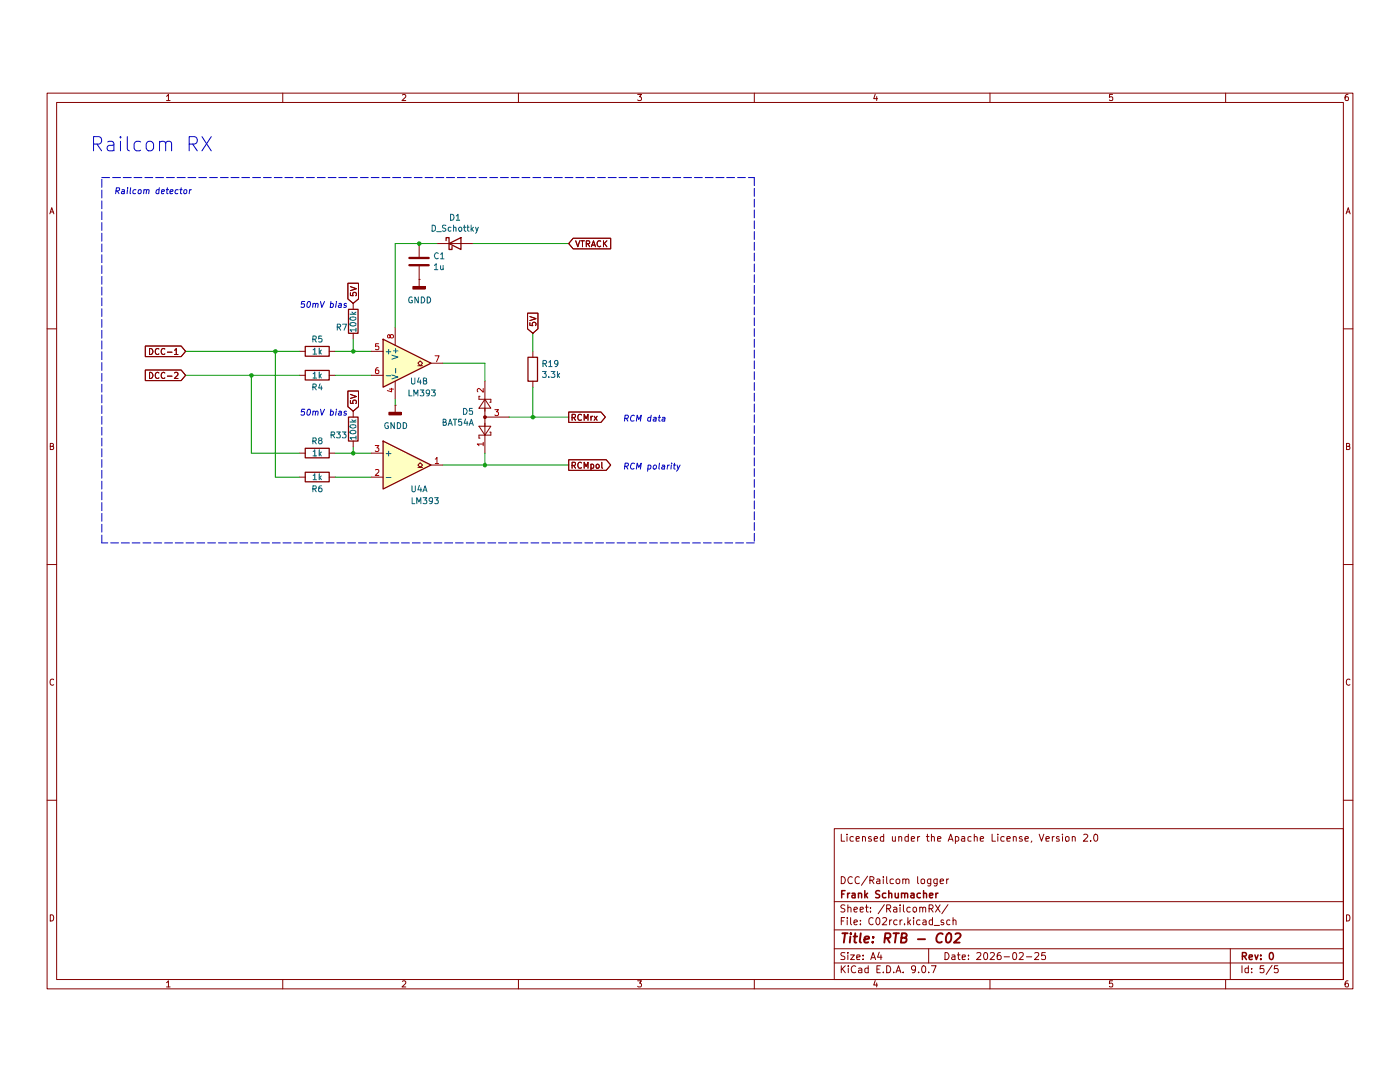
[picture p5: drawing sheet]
(kicad_sch
 (version 20250114)
 (generator "eeschema")
 (generator_version "9.0")
 (paper "A4")
 (title_block
  (title "RTB - C02")
  (date "2026-02-25")
  (rev "0")
  (company "Frank Schumacher")
  (comment 1 "DCC/Railcom logger")
  (comment 4 "Licensed under the Apache License, Version 2.0"))
 (lib_symbols
  (symbol "Comparator:LM393"
   (pin_names
    (offset 0.127)) (exclude_from_sim no) (in_bom yes) (on_board yes)
   (property "Reference" "U" (at 3.81 3.81 0) (effects (font (size 1.27 1.27))))
   (property "Value" "LM393" (at 6.35 -3.81 0) (effects (font (size 1.27 1.27))))
   (property "Footprint" "" (at 0 0 0) (effects (font (size 1.27 1.27)) (hide yes)))
   (property "Datasheet" "http://www.ti.com/lit/ds/symlink/lm393.pdf" (at 0 0 0) (effects (font (size 1.27 1.27)) (hide yes)))
   (property "Description" "Low-Power, Low-Offset Voltage, Dual Comparators, DIP-8/SOIC-8/TO-99-8" (at 0 0 0) (effects (font (size 1.27 1.27)) (hide yes)))
   (property "ki_locked" "" (at 0 0 0) (effects (font (size 1.27 1.27))))
   (symbol "LM393_1_1"
    (polyline (pts (xy -5.08 5.08) (xy 5.08 0) (xy -5.08 -5.08) (xy -5.08 5.08)) (stroke (width 0.254) (type default)) (fill (type background)))
    (polyline (pts (xy 3.302 -0.508) (xy 2.794 -0.508) (xy 3.302 0) (xy 2.794 0.508) (xy 2.286 0) (xy 2.794 -0.508) (xy 2.286 -0.508)) (stroke (width 0.127) (type default)) (fill (type none)))
    (pin input line (at -7.62 2.54 0) (length 2.54) (name "+" (effects (font (size 1.27 1.27)))) (number "3" (effects (font (size 1.27 1.27)))))
    (pin input line (at -7.62 -2.54 0) (length 2.54) (name "-" (effects (font (size 1.27 1.27)))) (number "2" (effects (font (size 1.27 1.27)))))
    (pin open_collector line (at 7.62 0 180) (length 2.54) (name "~" (effects (font (size 1.27 1.27)))) (number "1" (effects (font (size 1.27 1.27))))))
   (symbol "LM393_2_1"
    (polyline (pts (xy -5.08 5.08) (xy 5.08 0) (xy -5.08 -5.08) (xy -5.08 5.08)) (stroke (width 0.254) (type default)) (fill (type background)))
    (polyline (pts (xy 3.302 -0.508) (xy 2.794 -0.508) (xy 3.302 0) (xy 2.794 0.508) (xy 2.286 0) (xy 2.794 -0.508) (xy 2.286 -0.508)) (stroke (width 0.127) (type default)) (fill (type none)))
    (pin input line (at -7.62 2.54 0) (length 2.54) (name "+" (effects (font (size 1.27 1.27)))) (number "5" (effects (font (size 1.27 1.27)))))
    (pin input line (at -7.62 -2.54 0) (length 2.54) (name "-" (effects (font (size 1.27 1.27)))) (number "6" (effects (font (size 1.27 1.27)))))
    (pin open_collector line (at 7.62 0 180) (length 2.54) (name "~" (effects (font (size 1.27 1.27)))) (number "7" (effects (font (size 1.27 1.27))))))
   (symbol "LM393_3_1"
    (pin power_in line (at -2.54 7.62 270) (length 3.81) (name "V+" (effects (font (size 1.27 1.27)))) (number "8" (effects (font (size 1.27 1.27)))))
    (pin power_in line (at -2.54 -7.62 90) (length 3.81) (name "V-" (effects (font (size 1.27 1.27)))) (number "4" (effects (font (size 1.27 1.27))))))
   (embedded_fonts no))
  (symbol "Device:C"
   (pin_numbers (hide yes))
   (pin_names
    (offset 0.254)) (exclude_from_sim no) (in_bom yes) (on_board yes)
   (property "Reference" "C" (at 0.635 2.54 0) (effects (font (size 1.27 1.27)) (justify left)))
   (property "Value" "C" (at 0.635 -2.54 0) (effects (font (size 1.27 1.27)) (justify left)))
   (property "Footprint" "" (at 0.9652 -3.81 0) (effects (font (size 1.27 1.27)) (hide yes)))
   (property "Datasheet" "~" (at 0 0 0) (effects (font (size 1.27 1.27)) (hide yes)))
   (property "Description" "Unpolarized capacitor" (at 0 0 0) (effects (font (size 1.27 1.27)) (hide yes)))
   (symbol "C_0_1"
    (polyline (pts (xy -2.032 0.762) (xy 2.032 0.762)) (stroke (width 0.508) (type default)) (fill (type none)))
    (polyline (pts (xy -2.032 -0.762) (xy 2.032 -0.762)) (stroke (width 0.508) (type default)) (fill (type none))))
   (symbol "C_1_1"
    (pin passive line (at 0 3.81 270) (length 2.794) (name "~" (effects (font (size 1.27 1.27)))) (number "1" (effects (font (size 1.27 1.27)))))
    (pin passive line (at 0 -3.81 90) (length 2.794) (name "~" (effects (font (size 1.27 1.27)))) (number "2" (effects (font (size 1.27 1.27))))))
   (embedded_fonts no))
  (symbol "Device:D_Schottky"
   (pin_numbers (hide yes))
   (pin_names
    (offset 1.016) (hide yes)) (exclude_from_sim no) (in_bom yes) (on_board yes)
   (property "Reference" "D" (at 0 2.54 0) (effects (font (size 1.27 1.27))))
   (property "Value" "D_Schottky" (at 0 -2.54 0) (effects (font (size 1.27 1.27))))
   (property "Footprint" "" (at 0 0 0) (effects (font (size 1.27 1.27)) (hide yes)))
   (property "Datasheet" "~" (at 0 0 0) (effects (font (size 1.27 1.27)) (hide yes)))
   (property "Description" "Schottky diode" (at 0 0 0) (effects (font (size 1.27 1.27)) (hide yes)))
   (symbol "D_Schottky_0_1"
    (polyline (pts (xy -1.905 0.635) (xy -1.905 1.27) (xy -1.27 1.27) (xy -1.27 -1.27) (xy -0.635 -1.27) (xy -0.635 -0.635)) (stroke (width 0.254) (type default)) (fill (type none)))
    (polyline (pts (xy 1.27 1.27) (xy 1.27 -1.27) (xy -1.27 0) (xy 1.27 1.27)) (stroke (width 0.254) (type default)) (fill (type none)))
    (polyline (pts (xy 1.27 0) (xy -1.27 0)) (stroke (width 0) (type default)) (fill (type none))))
   (symbol "D_Schottky_1_1"
    (pin passive line (at -3.81 0 0) (length 2.54) (name "K" (effects (font (size 1.27 1.27)))) (number "1" (effects (font (size 1.27 1.27)))))
    (pin passive line (at 3.81 0 180) (length 2.54) (name "A" (effects (font (size 1.27 1.27)))) (number "2" (effects (font (size 1.27 1.27))))))
   (embedded_fonts no))
  (symbol "Device:R"
   (pin_numbers (hide yes))
   (pin_names
    (offset 0)) (exclude_from_sim no) (in_bom yes) (on_board yes)
   (property "Reference" "R" (at 2.032 0 90) (effects (font (size 1.27 1.27))))
   (property "Value" "R" (at 0 0 90) (effects (font (size 1.27 1.27))))
   (property "Footprint" "" (at -1.778 0 90) (effects (font (size 1.27 1.27)) (hide yes)))
   (property "Datasheet" "~" (at 0 0 0) (effects (font (size 1.27 1.27)) (hide yes)))
   (property "Description" "Resistor" (at 0 0 0) (effects (font (size 1.27 1.27)) (hide yes)))
   (symbol "R_0_1"
    (rectangle (start -1.016 -2.54) (end 1.016 2.54) (stroke (width 0.254) (type default)) (fill (type none))))
   (symbol "R_1_1"
    (pin passive line (at 0 3.81 270) (length 1.27) (name "~" (effects (font (size 1.27 1.27)))) (number "1" (effects (font (size 1.27 1.27)))))
    (pin passive line (at 0 -3.81 90) (length 1.27) (name "~" (effects (font (size 1.27 1.27)))) (number "2" (effects (font (size 1.27 1.27))))))
   (embedded_fonts no))
  (symbol "Diode:BAT54A"
   (pin_names
    (offset 1.016)) (exclude_from_sim no) (in_bom yes) (on_board yes)
   (property "Reference" "D" (at 0.635 -3.81 0) (effects (font (size 1.27 1.27)) (justify left)))
   (property "Value" "BAT54A" (at -6.35 3.175 0) (effects (font (size 1.27 1.27)) (justify left)))
   (property "Footprint" "Package_TO_SOT_SMD:SOT-23" (at 1.905 3.175 0) (effects (font (size 1.27 1.27)) (justify left) (hide yes)))
   (property "Datasheet" "http://www.diodes.com/_files/datasheets/ds11005.pdf" (at -3.048 0 0) (effects (font (size 1.27 1.27)) (hide yes)))
   (property "Description" "schottky barrier diode" (at 0 0 0) (effects (font (size 1.27 1.27)) (hide yes)))
   (symbol "BAT54A_0_1"
    (polyline (pts (xy -4.445 1.27) (xy -4.445 1.016)) (stroke (width 0) (type default)) (fill (type none)))
    (polyline (pts (xy -3.81 1.27) (xy -4.445 1.27)) (stroke (width 0) (type default)) (fill (type none)))
    (polyline (pts (xy -3.81 0) (xy -1.27 0)) (stroke (width 0) (type default)) (fill (type none)))
    (polyline (pts (xy -3.81 -1.27) (xy -3.81 1.27)) (stroke (width 0) (type default)) (fill (type none)))
    (polyline (pts (xy -3.81 -1.27) (xy -3.175 -1.27)) (stroke (width 0) (type default)) (fill (type none)))
    (polyline (pts (xy -3.175 -1.27) (xy -3.175 -1.016)) (stroke (width 0) (type default)) (fill (type none)))
    (polyline (pts (xy -1.905 1.27) (xy -1.905 -1.27) (xy -3.81 0) (xy -1.905 1.27)) (stroke (width 0) (type default)) (fill (type none)))
    (polyline (pts (xy -1.905 0) (xy 1.905 0)) (stroke (width 0) (type default)) (fill (type none)))
    (circle (center 0 0) (radius 0.254) (stroke (width 0) (type default)) (fill (type outline)))
    (polyline (pts (xy 1.27 0) (xy 3.81 0)) (stroke (width 0) (type default)) (fill (type none)))
    (polyline (pts (xy 1.905 1.27) (xy 1.905 -1.27) (xy 3.81 0) (xy 1.905 1.27)) (stroke (width 0) (type default)) (fill (type none)))
    (polyline (pts (xy 3.175 -1.27) (xy 3.175 -1.016)) (stroke (width 0) (type default)) (fill (type none)))
    (polyline (pts (xy 3.81 1.27) (xy 4.445 1.27)) (stroke (width 0) (type default)) (fill (type none)))
    (polyline (pts (xy 3.81 -1.27) (xy 3.175 -1.27)) (stroke (width 0) (type default)) (fill (type none)))
    (polyline (pts (xy 3.81 -1.27) (xy 3.81 1.27)) (stroke (width 0) (type default)) (fill (type none)))
    (polyline (pts (xy 4.445 1.27) (xy 4.445 1.016)) (stroke (width 0) (type default)) (fill (type none))))
   (symbol "BAT54A_1_1"
    (pin passive line (at -7.62 0 0) (length 3.81) (name "~" (effects (font (size 1.27 1.27)))) (number "1" (effects (font (size 1.27 1.27)))))
    (pin passive line (at 0 -5.08 90) (length 5.08) (name "~" (effects (font (size 1.27 1.27)))) (number "3" (effects (font (size 1.27 1.27)))))
    (pin passive line (at 7.62 0 180) (length 3.81) (name "~" (effects (font (size 1.27 1.27)))) (number "2" (effects (font (size 1.27 1.27))))))
   (embedded_fonts no))
  (symbol "power:GNDD"
   (power)
   (pin_numbers (hide yes))
   (pin_names
    (offset 0) (hide yes)) (exclude_from_sim no) (in_bom yes) (on_board yes)
   (property "Reference" "#PWR" (at 0 -6.35 0) (effects (font (size 1.27 1.27)) (hide yes)))
   (property "Value" "GNDD" (at 0 -3.175 0) (effects (font (size 1.27 1.27))))
   (property "Footprint" "" (at 0 0 0) (effects (font (size 1.27 1.27)) (hide yes)))
   (property "Datasheet" "" (at 0 0 0) (effects (font (size 1.27 1.27)) (hide yes)))
   (property "Description" "Power symbol creates a global label with name \"GNDD\" , digital ground" (at 0 0 0) (effects (font (size 1.27 1.27)) (hide yes)))
   (symbol "GNDD_0_1"
    (rectangle (start -1.27 -1.524) (end 1.27 -2.032) (stroke (width 0.254) (type default)) (fill (type outline)))
    (polyline (pts (xy 0 0) (xy 0 -1.524)) (stroke (width 0) (type default)) (fill (type none))))
   (symbol "GNDD_1_1"
    (pin power_in line (at 0 0 270) (length 0) (name "~" (effects (font (size 1.27 1.27)))) (number "1" (effects (font (size 1.27 1.27))))))
   (embedded_fonts no)))
 (text "RCM polarity"
  (exclude_from_sim no)
  (at 132.08 90.17 0)
  (effects (font (size 1.27 1.27)
    (italic yes)) (justify left bottom)))
 (text "50mV bias"
  (exclude_from_sim no)
  (at 63.5 55.88 0)
  (effects (font (size 1.27 1.27)
    (italic yes)) (justify left bottom)))
 (text "50mV bias"
  (exclude_from_sim no)
  (at 63.5 78.74 0)
  (effects (font (size 1.27 1.27)
    (italic yes)) (justify left bottom)))
 (text "Railcom detector"
  (exclude_from_sim no)
  (at 24.13 31.75 0)
  (effects (font (size 1.27 1.27)
    (italic yes)) (justify left bottom)))
 (text "Railcom RX"
  (exclude_from_sim no)
  (at 19.05 22.86 0)
  (effects (font (size 2.9972 2.9972)) (justify left bottom)))
 (text "RCM data"
  (exclude_from_sim no)
  (at 132.08 80.01 0)
  (effects (font (size 1.27 1.27)
    (italic yes)) (justify left bottom)))
 (junction
  (at 58.42 64.77)
  (diameter 0)
  (color 0 0 0 0))
 (junction
  (at 113.03 78.74)
  (diameter 0)
  (color 0 0 0 0))
 (junction
  (at 102.87 88.9)
  (diameter 0)
  (color 0 0 0 0))
 (junction
  (at 53.34 69.85)
  (diameter 0)
  (color 0 0 0 0))
 (junction
  (at 88.9 41.91)
  (diameter 0)
  (color 0 0 0 0))
 (junction
  (at 74.93 86.36)
  (diameter 0)
  (color 0 0 0 0))
 (junction
  (at 74.93 64.77)
  (diameter 0)
  (color 0 0 0 0))
 (wire
  (pts (xy 74.93 64.77) (xy 71.12 64.77))
  (stroke (width 0) (type default)))
 (wire
  (pts (xy 93.98 88.9) (xy 102.87 88.9))
  (stroke (width 0) (type default)))
 (polyline
  (pts (xy 160.02 105.41) (xy 21.59 105.41))
  (stroke (width 0) (type dash)))
 (wire
  (pts (xy 71.12 86.36) (xy 74.93 86.36))
  (stroke (width 0) (type default)))
 (wire
  (pts (xy 113.03 72.39) (xy 113.03 78.74))
  (stroke (width 0) (type default)))
 (wire
  (pts (xy 100.33 41.91) (xy 120.65 41.91))
  (stroke (width 0) (type default)))
 (wire
  (pts (xy 83.82 41.91) (xy 83.82 59.69))
  (stroke (width 0) (type default)))
 (wire
  (pts (xy 107.95 78.74) (xy 113.03 78.74))
  (stroke (width 0) (type default)))
 (wire
  (pts (xy 53.34 69.85) (xy 63.5 69.85))
  (stroke (width 0) (type default)))
 (polyline
  (pts (xy 21.59 27.94) (xy 160.02 27.94))
  (stroke (width 0) (type dash)))
 (wire
  (pts (xy 83.82 41.91) (xy 88.9 41.91))
  (stroke (width 0) (type default)))
 (wire
  (pts (xy 74.93 62.23) (xy 74.93 64.77))
  (stroke (width 0) (type default)))
 (wire
  (pts (xy 71.12 69.85) (xy 78.74 69.85))
  (stroke (width 0) (type default)))
 (wire
  (pts (xy 71.12 91.44) (xy 78.74 91.44))
  (stroke (width 0) (type default)))
 (wire
  (pts (xy 102.87 88.9) (xy 102.87 86.36))
  (stroke (width 0) (type default)))
 (wire
  (pts (xy 78.74 64.77) (xy 74.93 64.77))
  (stroke (width 0) (type default)))
 (wire
  (pts (xy 53.34 86.36) (xy 63.5 86.36))
  (stroke (width 0) (type default)))
 (wire
  (pts (xy 102.87 88.9) (xy 120.65 88.9))
  (stroke (width 0) (type default)))
 (wire
  (pts (xy 53.34 86.36) (xy 53.34 69.85))
  (stroke (width 0) (type default)))
 (wire
  (pts (xy 102.87 67.31) (xy 102.87 71.12))
  (stroke (width 0) (type default)))
 (polyline
  (pts (xy 21.59 105.41) (xy 21.59 27.94))
  (stroke (width 0) (type dash)))
 (wire
  (pts (xy 113.03 78.74) (xy 120.65 78.74))
  (stroke (width 0) (type default)))
 (wire
  (pts (xy 113.03 60.96) (xy 113.03 64.77))
  (stroke (width 0) (type default)))
 (wire
  (pts (xy 58.42 91.44) (xy 58.42 64.77))
  (stroke (width 0) (type default)))
 (wire
  (pts (xy 63.5 64.77) (xy 58.42 64.77))
  (stroke (width 0) (type default)))
 (wire
  (pts (xy 74.93 85.09) (xy 74.93 86.36))
  (stroke (width 0) (type default)))
 (wire
  (pts (xy 53.34 69.85) (xy 39.37 69.85))
  (stroke (width 0) (type default)))
 (wire
  (pts (xy 63.5 91.44) (xy 58.42 91.44))
  (stroke (width 0) (type default)))
 (wire
  (pts (xy 88.9 41.91) (xy 92.71 41.91))
  (stroke (width 0) (type default)))
 (wire
  (pts (xy 83.82 74.93) (xy 83.82 76.2))
  (stroke (width 0) (type default)))
 (wire
  (pts (xy 74.93 86.36) (xy 78.74 86.36))
  (stroke (width 0) (type default)))
 (wire
  (pts (xy 58.42 64.77) (xy 39.37 64.77))
  (stroke (width 0) (type default)))
 (polyline
  (pts (xy 160.02 27.94) (xy 160.02 105.41))
  (stroke (width 0) (type dash)))
 (wire
  (pts (xy 93.98 67.31) (xy 102.87 67.31))
  (stroke (width 0) (type default)))
 (global_label "5V"
  (shape input)
  (at 74.93 77.47 90)
  (effects (font (size 1.27 1.27)) (justify left))
  (property "Intersheetrefs" "${INTERSHEET_REFS}" (at 74.93 77.47 0) (effects (font (size 1.27 1.27)) (hide yes))))
 (global_label "DCC-2"
  (shape input)
  (at 39.37 69.85 180)
  (effects (font (size 1.27 1.27)) (justify right))
  (property "Intersheetrefs" "${INTERSHEET_REFS}" (at 39.37 69.85 0) (effects (font (size 1.27 1.27)) (hide yes))))
 (global_label "5V"
  (shape input)
  (at 113.03 60.96 90)
  (effects (font (size 1.27 1.27)) (justify left))
  (property "Intersheetrefs" "${INTERSHEET_REFS}" (at 113.03 60.96 0) (effects (font (size 1.27 1.27)) (hide yes))))
 (global_label "DCC-1"
  (shape input)
  (at 39.37 64.77 180)
  (effects (font (size 1.27 1.27)) (justify right))
  (property "Intersheetrefs" "${INTERSHEET_REFS}" (at 39.37 64.77 0) (effects (font (size 1.27 1.27)) (hide yes))))
 (global_label "5V"
  (shape input)
  (at 74.93 54.61 90)
  (effects (font (size 1.27 1.27)) (justify left))
  (property "Intersheetrefs" "${INTERSHEET_REFS}" (at 74.93 54.61 0) (effects (font (size 1.27 1.27)) (hide yes))))
 (global_label "RCMrx"
  (shape output)
  (at 120.65 78.74 0)
  (effects (font (size 1.27 1.27)) (justify left))
  (property "Intersheetrefs" "${INTERSHEET_REFS}" (at 120.65 78.74 0) (effects (font (size 1.27 1.27)) (hide yes))))
 (global_label "RCMpol"
  (shape output)
  (at 120.65 88.9 0)
  (effects (font (size 1.27 1.27)) (justify left))
  (property "Intersheetrefs" "${INTERSHEET_REFS}" (at 120.65 88.9 0) (effects (font (size 1.27 1.27)) (hide yes))))
 (global_label "VTRACK"
  (shape input)
  (at 120.65 41.91 0)
  (effects (font (size 1.27 1.27)) (justify left))
  (property "Intersheetrefs" "${INTERSHEET_REFS}" (at 120.65 41.91 0) (effects (font (size 1.27 1.27)) (hide yes))))
 (symbol
  (lib_id "Comparator:LM393")
  (at 86.36 67.31 0)
  (unit 2)
  (exclude_from_sim no)
  (in_bom yes)
  (on_board yes)
  (dnp no)
  (property "Reference" "U4" (at 88.9 71.12 0) (effects (font (size 1.27 1.27))))
  (property "Value" "LM393" (at 97.79 60.96 0) (effects (font (size 1.27 1.27)) (hide yes)))
  (property "Footprint" "Package_DFN_QFN:DFN-8_2x2mm_P0.5mm" (at 86.36 67.31 0) (effects (font (size 1.27 1.27)) (hide yes)))
  (property "Datasheet" "http://www.ti.com/lit/ds/symlink/lm393-n.pdf" (at 86.36 67.31 0) (effects (font (size 1.27 1.27)) (hide yes)))
  (property "Description" "-18V~-1V、1V~18V 0℃~+70℃ 1.3us 1mV 2 20nA 2V~36V 300ns 36V 3nA 450uA DTL、TTL、CMOS、ECL、MOS DFN-8(2x2) Comparators ROHS" (at 86.36 67.31 0) (effects (font (size 1.27 1.27)) (hide yes)))
  (property "LCSC Part #" "C2970927" (at 86.36 67.31 0) (effects (font (size 1.27 1.27)) (hide yes)))
  (pin "2")
  (pin "3")
  (pin "1")
  (pin "5")
  (pin "6")
  (pin "7")
  (pin "8")
  (pin "4")
  (instances (project "" (path "" (reference "U?") (unit 2)) (path "" (reference "U4") (unit 2)))))
 (symbol
  (lib_id "Comparator:LM393")
  (at 86.36 67.31 0)
  (unit 3)
  (exclude_from_sim no)
  (in_bom yes)
  (on_board yes)
  (dnp no)
  (property "Reference" "U4" (at 86.36 60.96 0) (effects (font (size 1.27 1.27)) (justify left) (hide yes)))
  (property "Value" "LM393" (at 86.36 73.66 0) (effects (font (size 1.27 1.27)) (justify left)))
  (property "Footprint" "Package_DFN_QFN:DFN-8_2x2mm_P0.5mm" (at 86.36 67.31 0) (effects (font (size 1.27 1.27)) (hide yes)))
  (property "Datasheet" "http://www.ti.com/lit/ds/symlink/lm393-n.pdf" (at 86.36 67.31 0) (effects (font (size 1.27 1.27)) (hide yes)))
  (property "Description" "-18V~-1V、1V~18V 0℃~+70℃ 1.3us 1mV 2 20nA 2V~36V 300ns 36V 3nA 450uA DTL、TTL、CMOS、ECL、MOS DFN-8(2x2) Comparators ROHS" (at 86.36 67.31 0) (effects (font (size 1.27 1.27)) (hide yes)))
  (property "LCSC Part #" "C2970927" (at 86.36 67.31 0) (effects (font (size 1.27 1.27)) (hide yes)))
  (pin "5")
  (pin "4")
  (pin "3")
  (pin "7")
  (pin "6")
  (pin "2")
  (pin "1")
  (pin "8")
  (instances (project "" (path "" (reference "U?") (unit 3)) (path "" (reference "U4") (unit 3)))))
 (symbol
  (lib_id "Comparator:LM393")
  (at 86.36 88.9 0)
  (unit 1)
  (exclude_from_sim no)
  (in_bom yes)
  (on_board yes)
  (dnp no)
  (property "Reference" "U4" (at 88.9 93.98 0) (effects (font (size 1.27 1.27))))
  (property "Value" "LM393" (at 90.17 96.52 0) (effects (font (size 1.27 1.27))))
  (property "Footprint" "Package_DFN_QFN:DFN-8_2x2mm_P0.5mm" (at 86.36 88.9 0) (effects (font (size 1.27 1.27)) (hide yes)))
  (property "Datasheet" "http://www.ti.com/lit/ds/symlink/lm393-n.pdf" (at 86.36 88.9 0) (effects (font (size 1.27 1.27)) (hide yes)))
  (property "Description" "-18V~-1V、1V~18V 0℃~+70℃ 1.3us 1mV 2 20nA 2V~36V 300ns 36V 3nA 450uA DTL、TTL、CMOS、ECL、MOS DFN-8(2x2) Comparators ROHS" (at 86.36 88.9 0) (effects (font (size 1.27 1.27)) (hide yes)))
  (property "LCSC Part #" "C2970927" (at 86.36 88.9 0) (effects (font (size 1.27 1.27)) (hide yes)))
  (pin "3")
  (pin "2")
  (pin "1")
  (pin "5")
  (pin "6")
  (pin "7")
  (pin "8")
  (pin "4")
  (instances (project "" (path "" (reference "U?") (unit 1)) (path "" (reference "U4") (unit 1)))))
 (symbol
  (lib_id "Device:R")
  (at 67.31 64.77 90)
  (unit 1)
  (exclude_from_sim no)
  (in_bom yes)
  (on_board yes)
  (dnp no)
  (property "Reference" "R5" (at 67.31 62.23 90) (effects (font (size 1.27 1.27))))
  (property "Value" "1k" (at 67.31 64.77 90) (effects (font (size 1.27 1.27))))
  (property "Footprint" "Resistor_SMD:R_0603_1608Metric" (at 67.31 66.548 90) (effects (font (size 1.27 1.27)) (hide yes)))
  (property "Datasheet" "~" (at 67.31 64.77 0) (effects (font (size 1.27 1.27)) (hide yes)))
  (property "Description" "-55℃~+155℃ 100mW 1kΩ 75V Thick Film Resistor ±1% ±100ppm/℃ 0603 Chip Resistor - Surface Mount ROHS" (at 67.31 64.77 0) (effects (font (size 1.27 1.27)) (hide yes)))
  (property "LCSC Part #" "C21190" (at 67.31 64.77 90) (effects (font (size 1.27 1.27)) (hide yes)))
  (pin "1")
  (pin "2")
  (instances (project "" (path "" (reference "R?") (unit 1)) (path "" (reference "R5") (unit 1)))))
 (symbol
  (lib_id "Device:R")
  (at 74.93 58.42 0)
  (unit 1)
  (exclude_from_sim no)
  (in_bom yes)
  (on_board yes)
  (dnp no)
  (property "Reference" "R7" (at 71.12 59.69 0) (effects (font (size 1.27 1.27)) (justify left)))
  (property "Value" "100k" (at 74.93 60.96 90) (effects (font (size 1.27 1.27)) (justify left)))
  (property "Footprint" "Resistor_SMD:R_0603_1608Metric" (at 73.152 58.42 90) (effects (font (size 1.27 1.27)) (hide yes)))
  (property "Datasheet" "~" (at 74.93 58.42 0) (effects (font (size 1.27 1.27)) (hide yes)))
  (property "Description" "-55℃~+155℃ 100kΩ 100mW 75V Thick Film Resistor ±1% ±100ppm/℃ 0603 Chip Resistor - Surface Mount ROHS" (at 74.93 58.42 0) (effects (font (size 1.27 1.27)) (hide yes)))
  (property "LCSC Part #" "C25803" (at 74.93 58.42 0) (effects (font (size 1.27 1.27)) (hide yes)))
  (pin "1")
  (pin "2")
  (instances (project "" (path "" (reference "R?") (unit 1)) (path "" (reference "R7") (unit 1)))))
 (symbol
  (lib_id "Device:R")
  (at 67.31 91.44 90)
  (unit 1)
  (exclude_from_sim no)
  (in_bom yes)
  (on_board yes)
  (dnp no)
  (property "Reference" "R6" (at 67.31 93.98 90) (effects (font (size 1.27 1.27))))
  (property "Value" "1k" (at 67.31 91.44 90) (effects (font (size 1.27 1.27))))
  (property "Footprint" "Resistor_SMD:R_0603_1608Metric" (at 67.31 93.218 90) (effects (font (size 1.27 1.27)) (hide yes)))
  (property "Datasheet" "~" (at 67.31 91.44 0) (effects (font (size 1.27 1.27)) (hide yes)))
  (property "Description" "-55℃~+155℃ 100mW 1kΩ 75V Thick Film Resistor ±1% ±100ppm/℃ 0603 Chip Resistor - Surface Mount ROHS" (at 67.31 91.44 0) (effects (font (size 1.27 1.27)) (hide yes)))
  (property "LCSC Part #" "C21190" (at 67.31 91.44 90) (effects (font (size 1.27 1.27)) (hide yes)))
  (pin "2")
  (pin "1")
  (instances (project "" (path "" (reference "R?") (unit 1)) (path "" (reference "R6") (unit 1)))))
 (symbol
  (lib_id "power:GNDD")
  (at 83.82 76.2 0)
  (unit 1)
  (exclude_from_sim no)
  (in_bom yes)
  (on_board yes)
  (dnp no)
  (property "Reference" "#PWR02" (at 83.82 82.55 0) (effects (font (size 1.27 1.27)) (hide yes)))
  (property "Value" "GNDD" (at 83.947 80.5942 0) (effects (font (size 1.27 1.27))))
  (property "Footprint" "" (at 83.82 76.2 0) (effects (font (size 1.27 1.27)) (hide yes)))
  (property "Datasheet" "" (at 83.82 76.2 0) (effects (font (size 1.27 1.27)) (hide yes)))
  (property "Description" "" (at 83.82 76.2 0) (effects (font (size 1.27 1.27))))
  (pin "1")
  (instances (project "" (path "" (reference "#PWR?") (unit 1)) (path "" (reference "#PWR02") (unit 1)))))
 (symbol
  (lib_id "Device:R")
  (at 113.03 68.58 0)
  (unit 1)
  (exclude_from_sim no)
  (in_bom yes)
  (on_board yes)
  (dnp no)
  (property "Reference" "R19" (at 114.808 67.4116 0) (effects (font (size 1.27 1.27)) (justify left)))
  (property "Value" "3.3k" (at 114.808 69.723 0) (effects (font (size 1.27 1.27)) (justify left)))
  (property "Footprint" "Resistor_SMD:R_0603_1608Metric" (at 111.252 68.58 90) (effects (font (size 1.27 1.27)) (hide yes)))
  (property "Datasheet" "~" (at 113.03 68.58 0) (effects (font (size 1.27 1.27)) (hide yes)))
  (property "Description" "-55℃~+155℃ 100mW 3.3kΩ 75V Thick Film Resistor ±1% ±100ppm/℃ 0603 Chip Resistor - Surface Mount ROHS" (at 113.03 68.58 0) (effects (font (size 1.27 1.27)) (hide yes)))
  (property "LCSC Part #" "C22978" (at 113.03 68.58 0) (effects (font (size 1.27 1.27)) (hide yes)))
  (pin "2")
  (pin "1")
  (instances (project "" (path "" (reference "R?") (unit 1)) (path "" (reference "R19") (unit 1)))))
 (symbol
  (lib_id "Diode:BAT54A")
  (at 102.87 78.74 90)
  (unit 1)
  (exclude_from_sim no)
  (in_bom yes)
  (on_board yes)
  (dnp no)
  (property "Reference" "D5" (at 100.6348 77.5716 90) (effects (font (size 1.27 1.27)) (justify left)))
  (property "Value" "BAT54A" (at 100.6348 79.883 90) (effects (font (size 1.27 1.27)) (justify left)))
  (property "Footprint" "Package_TO_SOT_SMD:SOT-323_SC-70" (at 99.695 76.835 0) (effects (font (size 1.27 1.27)) (justify left) (hide yes)))
  (property "Datasheet" "http://www.diodes.com/_files/datasheets/ds11005.pdf" (at 102.87 81.788 0) (effects (font (size 1.27 1.27)) (hide yes)))
  (property "Description" "1 Pair Common Anode 100mA 2uA@25V 30V 600mA 800mV@100mA SOT-323(SC-70) Schottky Diodes ROHS" (at 102.87 78.74 0) (effects (font (size 1.27 1.27)) (hide yes)))
  (property "LCSC Part #" "C78261" (at 102.87 78.74 90) (effects (font (size 1.27 1.27)) (hide yes)))
  (pin "1")
  (pin "2")
  (pin "3")
  (instances (project "C02" (path "" (reference "D5") (unit 1)))))
 (symbol
  (lib_id "Device:R")
  (at 67.31 69.85 90)
  (unit 1)
  (exclude_from_sim no)
  (in_bom yes)
  (on_board yes)
  (dnp no)
  (property "Reference" "R4" (at 67.31 72.39 90) (effects (font (size 1.27 1.27))))
  (property "Value" "1k" (at 67.31 69.85 90) (effects (font (size 1.27 1.27))))
  (property "Footprint" "Resistor_SMD:R_0603_1608Metric" (at 67.31 71.628 90) (effects (font (size 1.27 1.27)) (hide yes)))
  (property "Datasheet" "~" (at 67.31 69.85 0) (effects (font (size 1.27 1.27)) (hide yes)))
  (property "Description" "-55℃~+155℃ 100mW 1kΩ 75V Thick Film Resistor ±1% ±100ppm/℃ 0603 Chip Resistor - Surface Mount ROHS" (at 67.31 69.85 0) (effects (font (size 1.27 1.27)) (hide yes)))
  (property "LCSC Part #" "C21190" (at 67.31 69.85 90) (effects (font (size 1.27 1.27)) (hide yes)))
  (pin "1")
  (pin "2")
  (instances (project "" (path "" (reference "R?") (unit 1)) (path "" (reference "R4") (unit 1)))))
 (symbol
  (lib_id "Device:R")
  (at 67.31 86.36 90)
  (unit 1)
  (exclude_from_sim no)
  (in_bom yes)
  (on_board yes)
  (dnp no)
  (property "Reference" "R8" (at 67.31 83.82 90) (effects (font (size 1.27 1.27))))
  (property "Value" "1k" (at 67.31 86.36 90) (effects (font (size 1.27 1.27))))
  (property "Footprint" "Resistor_SMD:R_0603_1608Metric" (at 67.31 88.138 90) (effects (font (size 1.27 1.27)) (hide yes)))
  (property "Datasheet" "~" (at 67.31 86.36 0) (effects (font (size 1.27 1.27)) (hide yes)))
  (property "Description" "-55℃~+155℃ 100mW 1kΩ 75V Thick Film Resistor ±1% ±100ppm/℃ 0603 Chip Resistor - Surface Mount ROHS" (at 67.31 86.36 0) (effects (font (size 1.27 1.27)) (hide yes)))
  (property "LCSC Part #" "C21190" (at 67.31 86.36 90) (effects (font (size 1.27 1.27)) (hide yes)))
  (pin "1")
  (pin "2")
  (instances (project "" (path "" (reference "R?") (unit 1)) (path "" (reference "R8") (unit 1)))))
 (symbol
  (lib_id "Device:R")
  (at 74.93 81.28 0)
  (unit 1)
  (exclude_from_sim no)
  (in_bom yes)
  (on_board yes)
  (dnp no)
  (property "Reference" "R33" (at 69.85 82.55 0) (effects (font (size 1.27 1.27)) (justify left)))
  (property "Value" "100k" (at 74.93 83.82 90) (effects (font (size 1.27 1.27)) (justify left)))
  (property "Footprint" "Resistor_SMD:R_0603_1608Metric" (at 73.152 81.28 90) (effects (font (size 1.27 1.27)) (hide yes)))
  (property "Datasheet" "~" (at 74.93 81.28 0) (effects (font (size 1.27 1.27)) (hide yes)))
  (property "Description" "-55℃~+155℃ 100kΩ 100mW 75V Thick Film Resistor ±1% ±100ppm/℃ 0603 Chip Resistor - Surface Mount ROHS" (at 74.93 81.28 0) (effects (font (size 1.27 1.27)) (hide yes)))
  (property "LCSC Part #" "C25803" (at 74.93 81.28 0) (effects (font (size 1.27 1.27)) (hide yes)))
  (pin "1")
  (pin "2")
  (instances (project "" (path "" (reference "R?") (unit 1)) (path "" (reference "R33") (unit 1)))))
 (symbol
  (lib_id "Device:D_Schottky")
  (at 96.52 41.91 0)
  (unit 1)
  (exclude_from_sim no)
  (in_bom yes)
  (on_board yes)
  (dnp no)
  (property "Reference" "D1" (at 96.52 36.3982 0) (effects (font (size 1.27 1.27))))
  (property "Value" "D_Schottky" (at 96.52 38.7096 0) (effects (font (size 1.27 1.27))))
  (property "Footprint" "Diode_SMD:D_0603_1608Metric" (at 96.52 41.91 0) (effects (font (size 1.27 1.27)) (hide yes)))
  (property "Datasheet" "~" (at 96.52 41.91 0) (effects (font (size 1.27 1.27)) (hide yes)))
  (property "Description" "" (at 96.52 41.91 0) (effects (font (size 1.27 1.27))))
  (property "LCSC Part #" "" (at 96.52 41.91 0) (effects (font (size 1.27 1.27)) (hide yes)))
  (pin "2")
  (pin "1")
  (instances (project "C02" (path "" (reference "D1") (unit 1)))))
 (symbol
  (lib_id "Device:C")
  (at 88.9 45.72 0)
  (unit 1)
  (exclude_from_sim no)
  (in_bom yes)
  (on_board yes)
  (dnp no)
  (property "Reference" "C1" (at 91.821 44.5516 0) (effects (font (size 1.27 1.27)) (justify left)))
  (property "Value" "1u" (at 91.821 46.863 0) (effects (font (size 1.27 1.27)) (justify left)))
  (property "Footprint" "Capacitor_SMD:C_0603_1608Metric" (at 89.8652 49.53 0) (effects (font (size 1.27 1.27)) (hide yes)))
  (property "Datasheet" "~" (at 88.9 45.72 0) (effects (font (size 1.27 1.27)) (hide yes)))
  (property "Description" "1uF 50V X5R ±10% 0603 Multilayer Ceramic Capacitors MLCC - SMD/SMT ROHS" (at 88.9 45.72 0) (effects (font (size 1.27 1.27)) (hide yes)))
  (property "LCSC Part #" "C15849" (at 88.9 45.72 0) (effects (font (size 1.27 1.27)) (hide yes)))
  (pin "2")
  (pin "1")
  (instances (project "C02" (path "" (reference "C1") (unit 1)))))
 (symbol
  (lib_id "power:GNDD")
  (at 88.9 49.53 0)
  (unit 1)
  (exclude_from_sim no)
  (in_bom yes)
  (on_board yes)
  (dnp no)
  (property "Reference" "#PWR0106" (at 88.9 55.88 0) (effects (font (size 1.27 1.27)) (hide yes)))
  (property "Value" "GNDD" (at 89.027 53.9242 0) (effects (font (size 1.27 1.27))))
  (property "Footprint" "" (at 88.9 49.53 0) (effects (font (size 1.27 1.27)) (hide yes)))
  (property "Datasheet" "" (at 88.9 49.53 0) (effects (font (size 1.27 1.27)) (hide yes)))
  (property "Description" "" (at 88.9 49.53 0) (effects (font (size 1.27 1.27))))
  (pin "1")
  (instances (project "" (path "" (reference "#PWR?") (unit 1)) (path "" (reference "#PWR0106") (unit 1))))))
